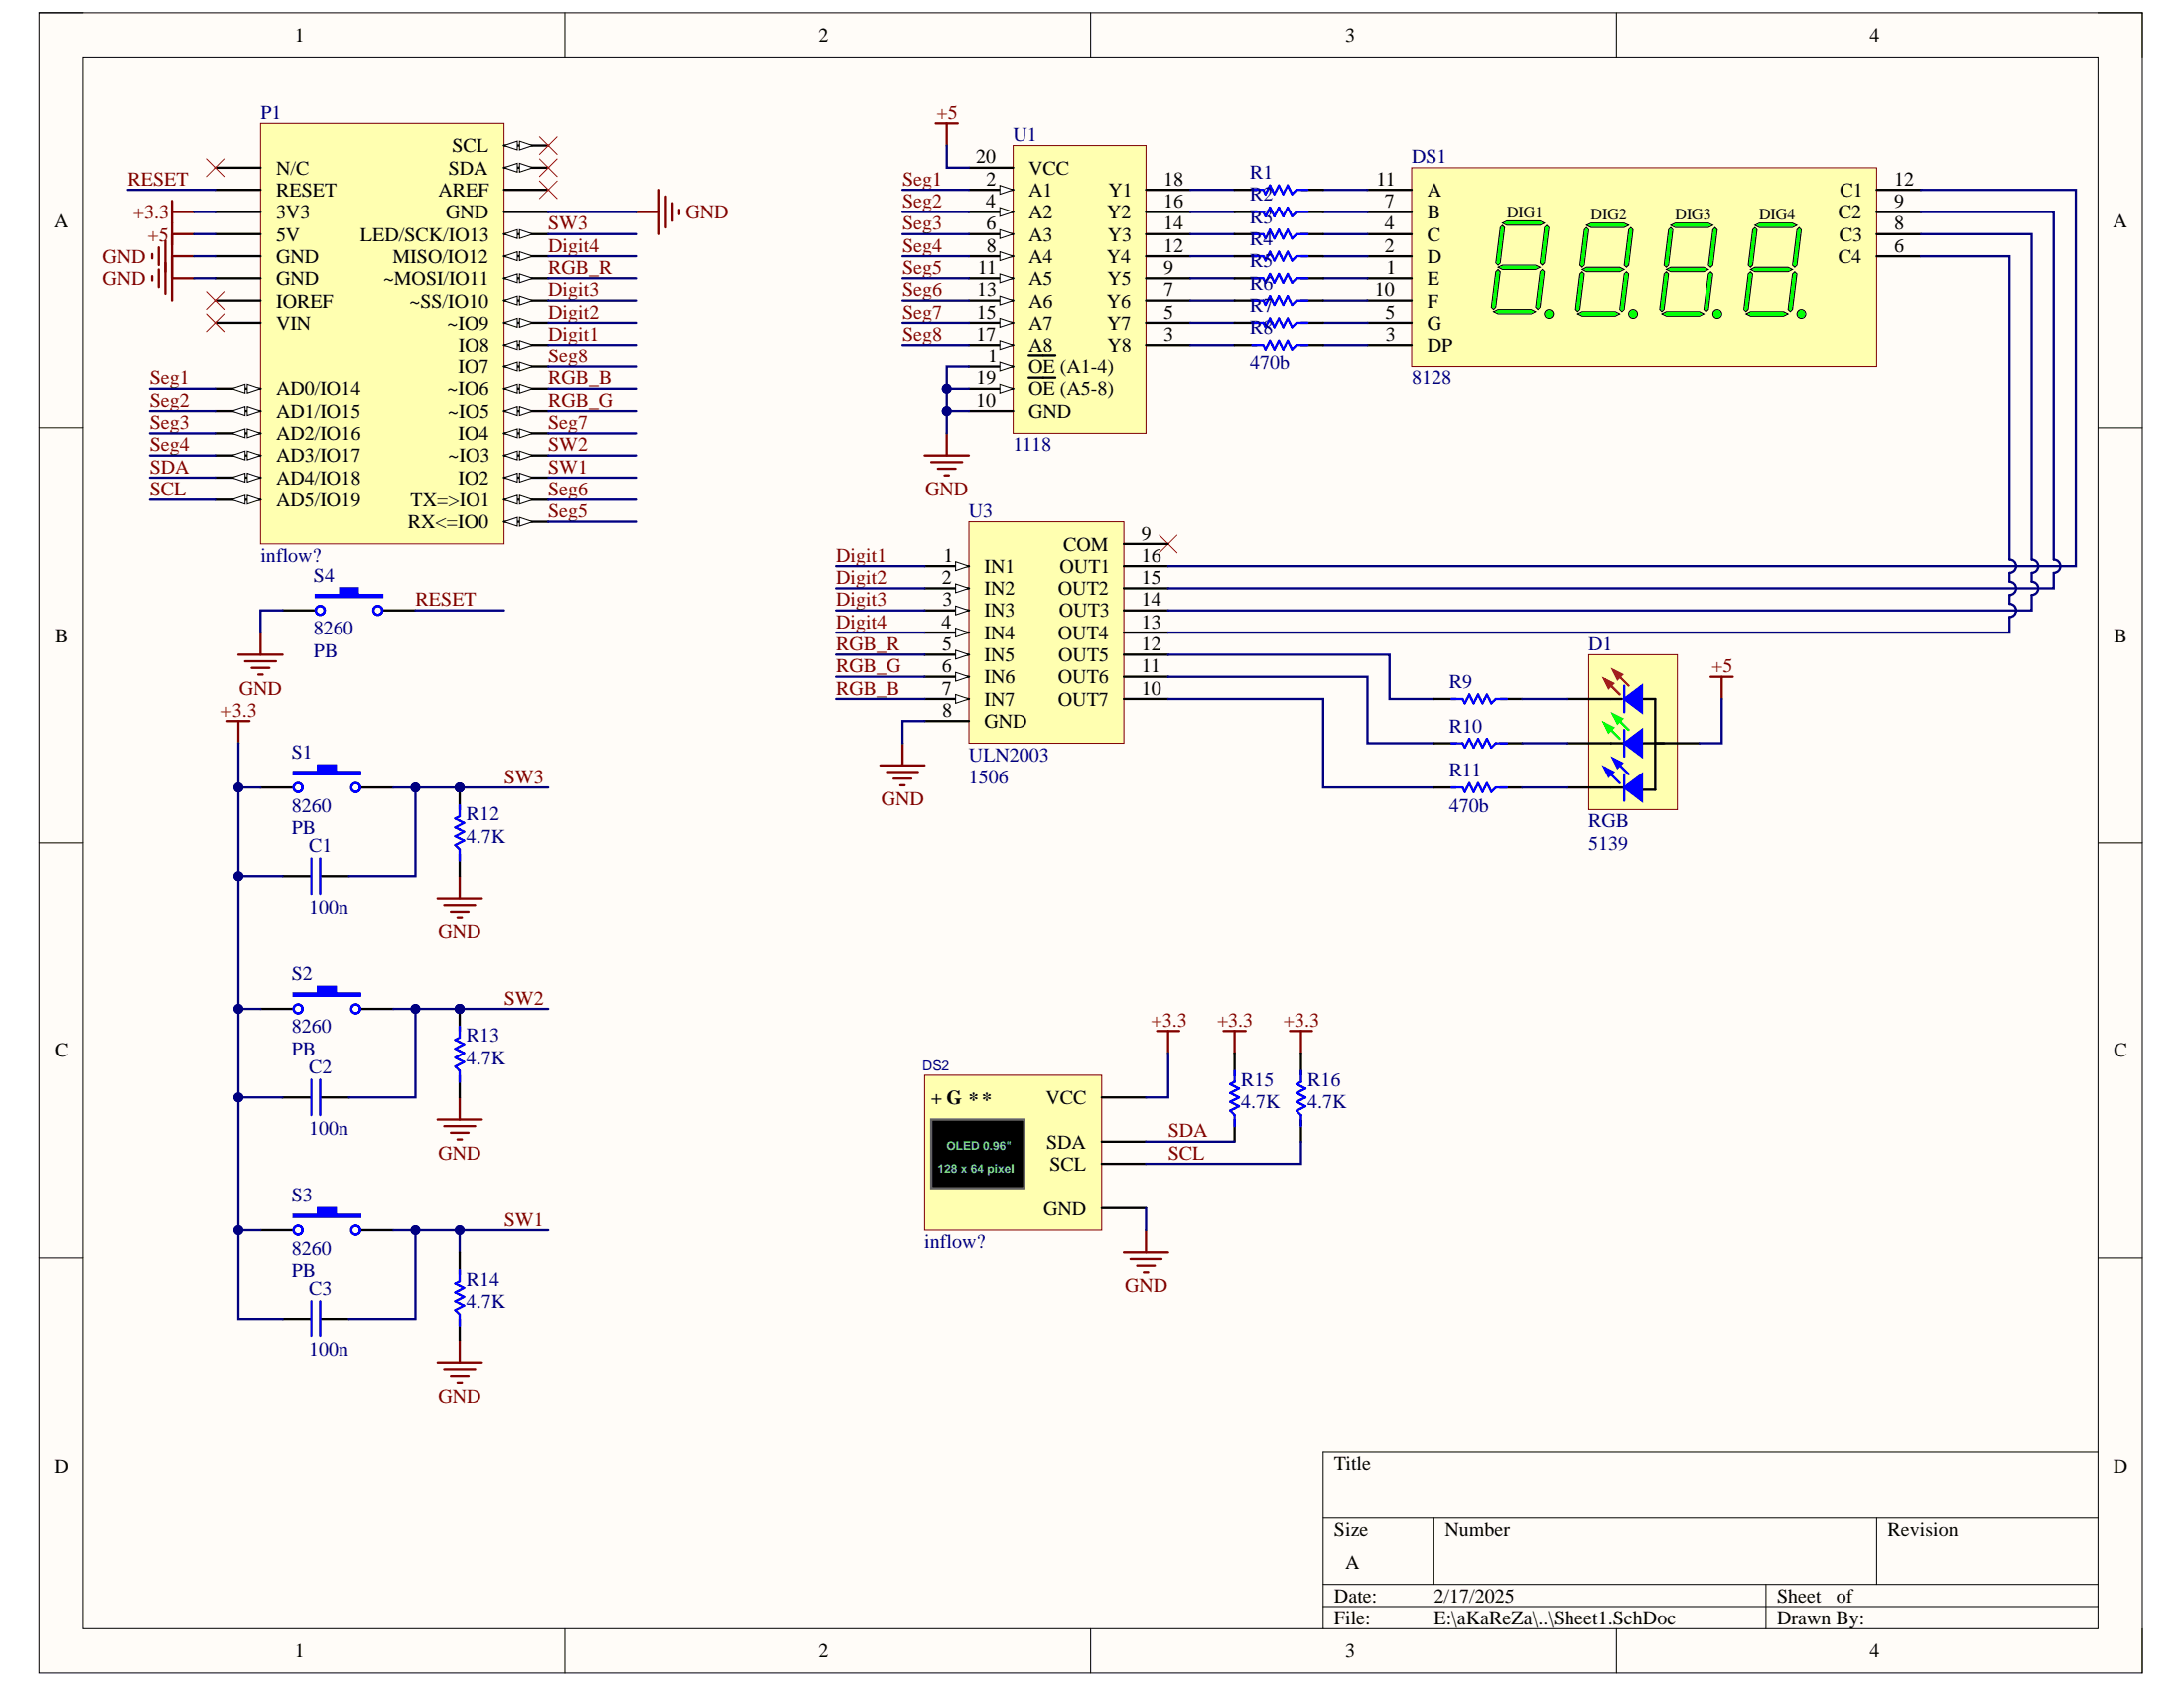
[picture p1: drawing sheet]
# Altium project Arduino_7Segments.PrjPcb
CompanyName: github.com/aKaReZa75; Project_Name: 7Segment Shield; Revision: 1.0
1 sheet, 29 parts. Net scope: global (net labels, ports and power ports of the same name join across sheets).
Board file: PCB1.PcbDoc

## Sheet Sheet1.SchDoc: Schematic
size A4; SheetNumber: 1; SheetTotal: 1

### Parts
C1  100n  [Cap - 100nF]
C2  100n  [Cap - 100nF]
C3  100n  [Cap - 100nF]
D1  Inflow: 5139  [RGB_DIP]  (hidden comment: RGB)
DS1  Inflow: 8128  [7Seg-MPX4-30.2x14.1mm]  (hidden comment: 4Digit, Red)
DS2  Inflow: inflow?  [OLED_SSD1306_64_I2C]  (hidden comment: SSD1306)
P1  Inflow: inflow?  [Arduino_uno_S_3]  (hidden comment: UNO)  (no BOM)
R1  470b  [RES 1206 (3216X08L)]  (value not drawn)
R2  470b  [RES 1206 (3216X08L)]  (value not drawn)
R3  470b  [RES 1206 (3216X08L)]  (value not drawn)
R4  470b  [RES 1206 (3216X08L)]  (value not drawn)
R5  470b  [RES 1206 (3216X08L)]  (value not drawn)
R6  470b  [RES 1206 (3216X08L)]  (value not drawn)
R7  470b  [RES 1206 (3216X08L)]  (value not drawn)
R8  470b  [RES 1206 (3216X08L)]
R9  470b  [RES 1206 (3216X08L)]  (value not drawn)
R10  470b  [RES 1206 (3216X08L)]  (value not drawn)
R11  470b  [RES 1206 (3216X08L)]
R12  4.7K  [RES 1206 (3216X08L)]
R13  4.7K  [RES 1206 (3216X08L)]
R14  4.7K  [RES 1206 (3216X08L)]
R15  4.7K  [RES 1206 (3216X08L)]
R16  4.7K  [RES 1206 (3216X08L)]
S1  Inflow: 8260  [SW_PB_SMD_2PIN_SPST_6X3X2]  (hidden comment: PB)
S2  Inflow: 8260  [SW_PB_SMD_2PIN_SPST_6X3X2]  (hidden comment: PB)
S3  Inflow: 8260  [SW_PB_SMD_2PIN_SPST_6X3X2]  (hidden comment: PB)
S4  Inflow: 8260  [SW_PB_SMD_2PIN_SPST_6X3X2]  (hidden comment: PB)
U1  Inflow: 1118  [PDIP20]  (hidden comment: 74HCT244)
U3  Inflow: 1506  [CDIP16]  (hidden comment: ULN2003)

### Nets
+3.3: C1.1 C2.1 C3.1 DS2.1(VCC) P1.4(3V3) R15.2 R16.2 S1.1 S2.1 S3.1
+5: D1.2(CA) P1.5(5V) U1.20(VCC)
GND: DS2.2(GND) P1.6(GND) P1.7(GND) P1.29(GND) R12.1 R13.1 R14.1 S4.1 U1.1(~{OE}_(A1-4)) U1.10(GND) U1.19(~{OE}_(A5-8)) U3.8(GND)
Digit1: P1.23(IO8) U3.1(IN1)
Digit2: P1.24(~IO9) U3.2(IN2)
Digit3: P1.25(~SS/IO10) U3.3(IN3)
Digit4: P1.27(MISO/IO12) U3.4(IN4)
RESET: P1.3(RESET) S4.2
RGB_B: P1.21(~IO6) U3.7(IN7)
RGB_G: P1.20(~IO5) U3.6(IN6)
RGB_R: P1.26(~MOSI/IO11) U3.5(IN5)
SCL: DS2.3(SCL) P1.14(AD5/IO19) R16.1
SDA: DS2.4(SDA) P1.13(AD4/IO18) R15.1
Seg1: P1.9(AD0/IO14) U1.2(A1)
Seg2: P1.10(AD1/IO15) U1.4(A2)
Seg3: P1.11(AD2/IO16) U1.6(A3)
Seg4: P1.12(AD3/IO17) U1.8(A4)
Seg5: P1.15(RX<=IO0) U1.11(A5)
Seg6: P1.16(TX=>IO1) U1.13(A6)
Seg7: P1.19(IO4) U1.15(A7)
Seg8: P1.22(IO7) U1.17(A8)
SW1: C3.2 P1.17(IO2) R14.2 S1.2
SW2: C2.2 P1.18(~IO3) R13.2 S2.2
SW3: C1.2 P1.28(LED/SCK/IO13) R12.2 S3.2
NetD1_1: D1.1(R) R9.1
NetD1_3: D1.3(G) R10.1
NetD1_4: D1.4(B) R11.1
NetDS1_1: DS1.1(E) R5.1
NetDS1_2: DS1.2(D) R4.1
NetDS1_3: DS1.3(DP) R8.1
NetDS1_4: DS1.4(C) R3.1
NetDS1_5: DS1.5(G) R7.1
NetDS1_6: DS1.6(C4) U3.13(OUT4)
NetDS1_7: DS1.7(B) R2.1
NetDS1_8: DS1.8(C3) U3.14(OUT3)
NetDS1_9: DS1.9(C2) U3.15(OUT2)
NetDS1_10: DS1.10(F) R6.1
NetDS1_11: DS1.11(A) R1.1
NetDS1_12: DS1.12(C1) U3.16(OUT1)
NetR1_2: R1.2 U1.18(Y1)
NetR2_2: R2.2 U1.16(Y2)
NetR3_2: R3.2 U1.14(Y3)
NetR4_2: R4.2 U1.12(Y4)
NetR5_2: R5.2 U1.9(Y5)
NetR6_2: R6.2 U1.7(Y6)
NetR7_2: R7.2 U1.5(Y7)
NetR8_2: R8.2 U1.3(Y8)
NetR9_2: R9.2 U3.12(OUT5)
NetR10_2: R10.2 U3.11(OUT6)
NetR11_2: R11.2 U3.10(OUT7)

Not connected (* = marked no-connect by the designer): P1 1(N/C)* 2(IOREF)* 8(VIN)* 30(AREF)* 31(SDA)* 32(SCL)*; U3 9(COM)*
